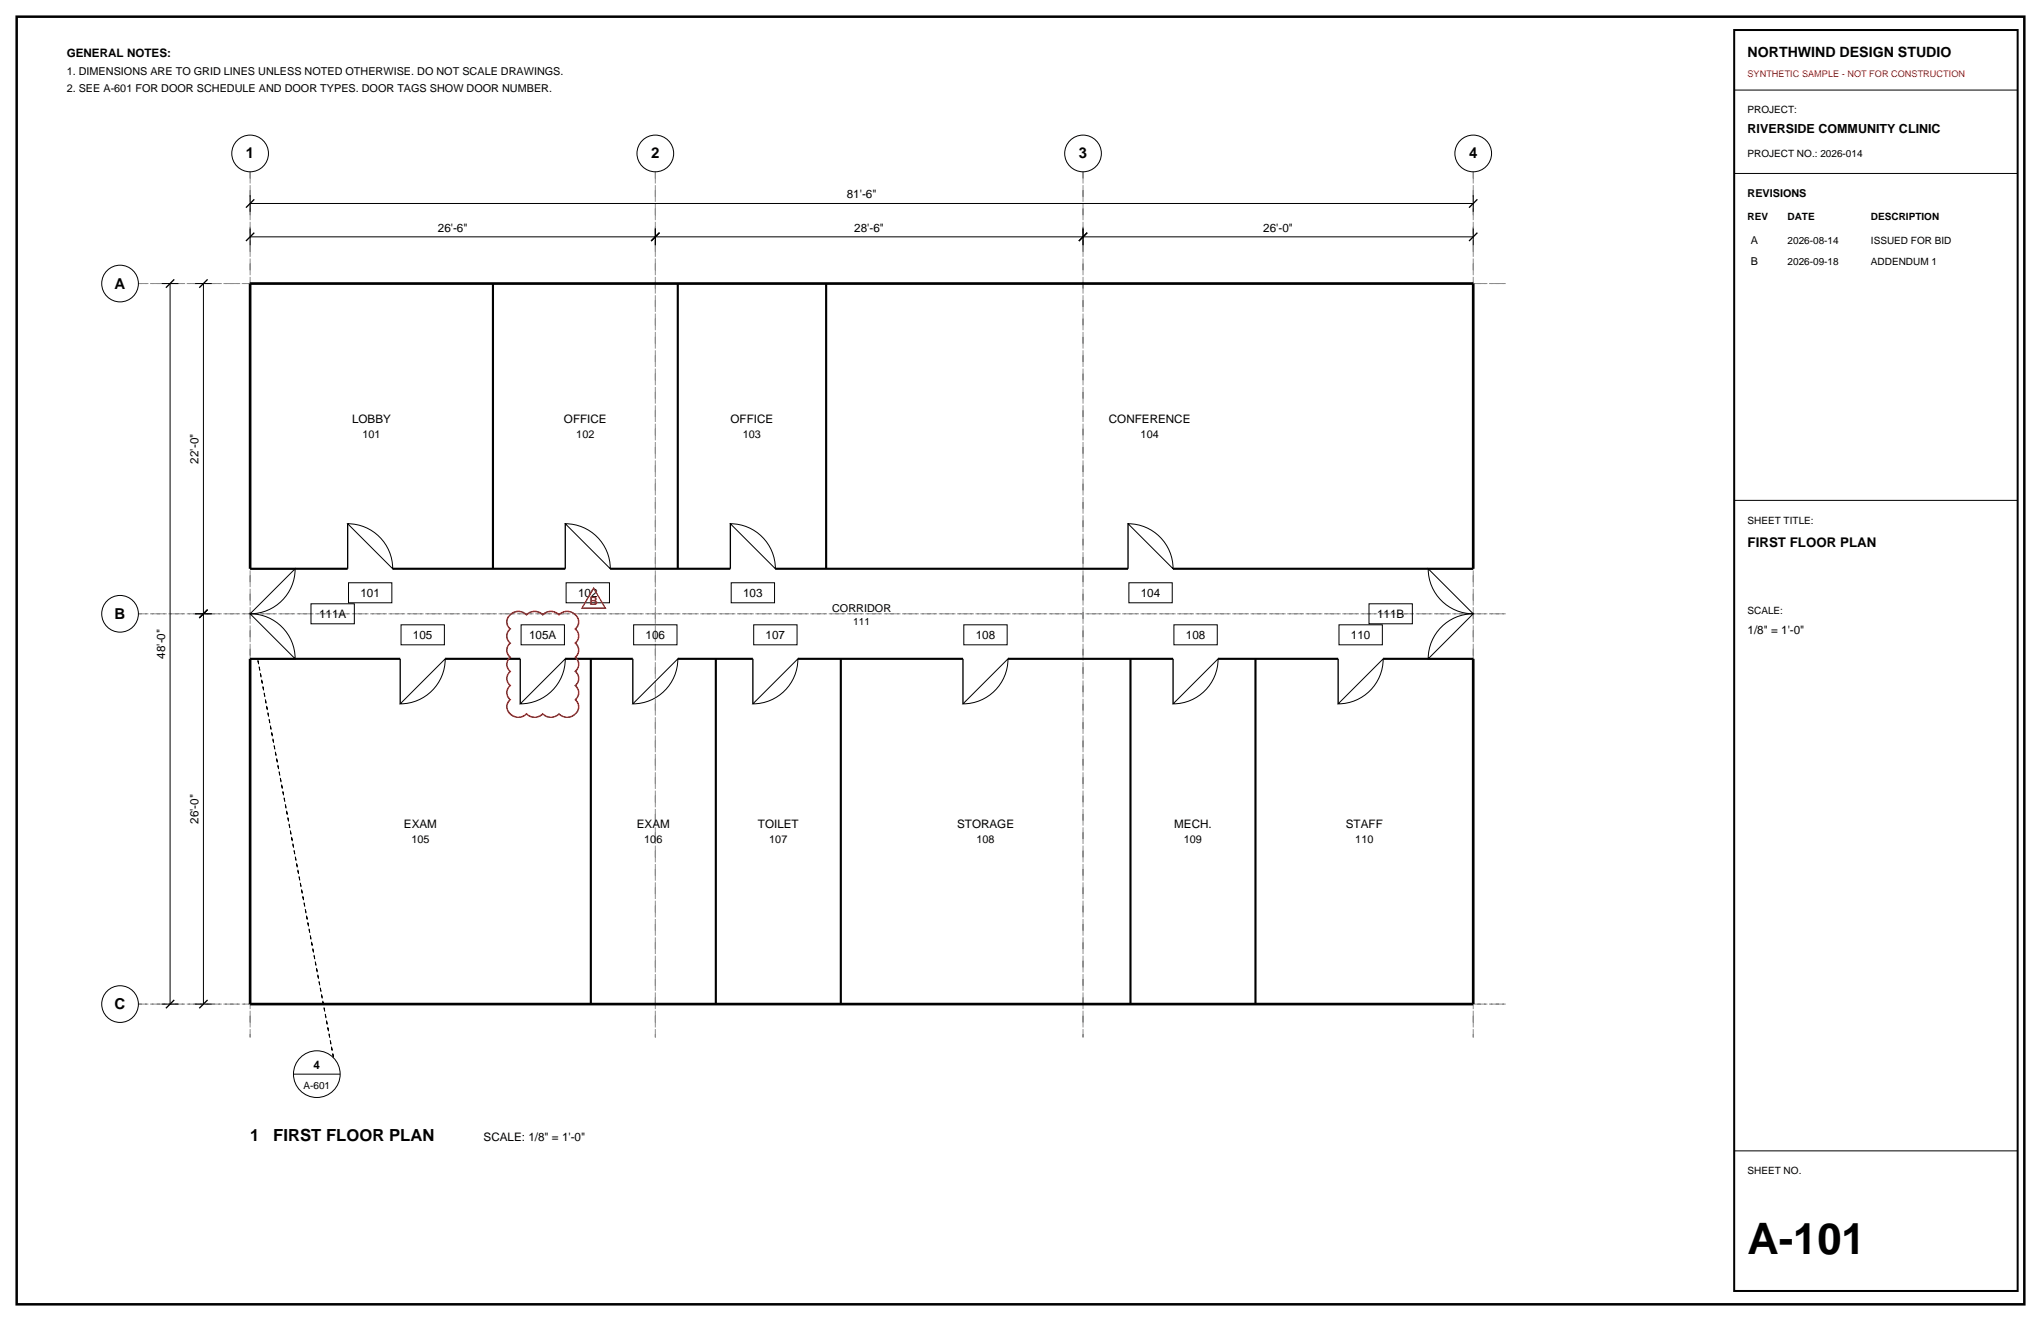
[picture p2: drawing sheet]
<svg xmlns="http://www.w3.org/2000/svg" width="432mm" height="279mm" viewBox="0 0 432 279" stroke-linecap="round" stroke-linejoin="round" font-family="sans-serif">
<path d="M3.5 3.5h424.8v272.4h-424.8z" fill="none" stroke="#000" stroke-width=".53"/>
<path d="M52.9 36.3v183.1zM138.6 36.3v183.1zM229.1 36.3v183.1zM311.7 36.3v183.1zM29.3 60h289.4zM29.3 129.8h289.4zM29.3 212.4h289.4z" fill="none" stroke="#8c8c8c" stroke-width=".21" stroke-dasharray="2.1 .7 .4 .7" stroke-linecap="butt"/>
<g fill="none" stroke="#000" stroke-width=".21">
<path d="M366.9 19.1h60zM366.9 36.7h60zM34.2 60h3.5zM36 60v152.4zM41.3 60h3.5zM43 60v69.8zM52.9 50.1h85.7zM52.9 48.3v3.6zM52.9 43h258.8zM52.9 41.3v3.5zM138.6 48.3v3.6zM138.6 50.1h90.5z"/>
<path d="M229.1 48.3v3.6zM229.1 50.1h82.6zM311.7 48.3v3.6zM311.7 41.3v3.5zM73.6 110.8a9.5 9.5 0 0 1 9.5 9.5zM119.6 110.8a9.5 9.5 0 0 1 9.5 9.5zM154.5 110.8a9.5 9.5 0 0 1 9.5 9.5zM238.7 110.8a9.5 9.5 0 0 1 9.5 9.5zM366.9 105.8h60zM41.3 129.8h3.5zM43 129.8v82.6zM52.9 129.8a9.5 9.5 0 0 1 9.5 9.5z"/>
<path d="M62.4 120.3a9.5 9.5 0 0 1-9.5 9.5zM65.8 127.7h9.2v4.2h-9.2zM73.7 123.3h9.2v4.2h-9.2zM84.8 132.2h9.2v4.2h-9.2zM94.2 139.3a9.5 9.5 0 0 1-9.5 9.6zM110.2 132.2h9.2v4.2h-9.2zM119.6 139.3a9.5 9.5 0 0 1-9.5 9.6zM119.8 123.3h9.1v4.2h-9.1zM134.1 132.2h9.1v4.2h-9.1zM143.4 139.3a9.5 9.5 0 0 1-9.5 9.6zM154.7 123.3h9.2v4.2h-9.2zM159.5 132.2h9.1v4.2h-9.1z"/>
<path d="M168.8 139.3a9.5 9.5 0 0 1-9.5 9.6zM203.9 132.2h9.2v4.2h-9.2zM213.3 139.3a9.5 9.5 0 0 1-9.6 9.6zM238.8 123.3h9.2v4.2h-9.2zM248.4 132.2h9.1v4.2h-9.1zM257.7 139.3a9.5 9.5 0 0 1-9.5 9.6zM283.3 132.2h9.2v4.2h-9.2zM289.6 127.7h9.2v4.2h-9.2zM302.2 120.3l9.5 9.5a9.5 9.5 0 0 1-9.5-9.5zM304.6 133a9.5 9.5 0 0 1 7.1-3.2l-9.5 9.5a9.5 9.5 0 0 1 2.4-6.3zM283.1 148.9l9.5-9.6a9.5 9.5 0 0 1-9.5 9.6zM34.2 212.4h3.5z"/>
<path d="M41.3 212.4h3.5zM62.1 227.2h9.9zM366.9 243.4h60z"/>
<circle cx="52.9" cy="32.5" r="3.9"/>
<circle cx="138.6" cy="32.5" r="3.9"/>
<circle cx="229.1" cy="32.5" r="3.9"/>
<circle cx="311.7" cy="32.5" r="3.9"/>
<circle cx="25.4" cy="60" r="3.9"/>
<circle cx="25.4" cy="129.8" r="3.9"/>
<circle cx="25.4" cy="212.4" r="3.9"/>
<circle cx="67" cy="227.2" r="4.9"/>
</g>
<g fill="none" stroke="#000" stroke-width=".28">
<path d="M52 51l1.8-1.8zM52 43.9l1.8-1.7zM137.8 51l1.7-1.8zM228.2 51l1.8-1.8zM310.8 51l1.8-1.8zM312.6 42.2l-1.8 1.7zM35.1 60.9l1.8-1.8zM42.2 60.9l1.7-1.8zM73.6 110.8v9.5zM119.6 110.8v9.5zM154.5 110.8v9.5zM238.7 110.8v9.5z"/>
<path d="M42.2 130.7l1.7-1.8zM52.9 120.3h9.5zM52.9 139.3h9.5zM84.7 139.3v9.6zM110.1 139.3v9.6zM133.9 139.3v9.6zM159.3 139.3v9.6zM203.7 139.3v9.6zM248.2 139.3v9.6zM283.1 139.3v9.6zM302.2 120.3h9.5zM302.2 139.3h9.5z"/>
<path d="M36.9 211.5l-1.8 1.8zM43.9 211.5l-1.7 1.8z"/>
</g>
<path d="M52.9 60h258.8zM52.9 60v60.3zM311.7 60v60.3zM52.9 139.3v73.1zM311.7 139.3v73.1zM52.9 212.4h258.8z" fill="none" stroke="#000" stroke-width=".56"/>
<g fill="none" stroke="#000" stroke-width=".45">
<path d="M104.3 60v60.3zM143.4 60v60.3zM174.8 60v60.3zM52.9 120.3h20.7zM52.9 139.3h31.8zM83.1 120.3h36.5zM94.2 139.3h15.9zM119.6 139.3h14.3zM125 139.3v73.1zM129.1 120.3h25.4zM143.4 139.3h15.9zM151.4 139.3v73.1z"/>
<path d="M164 120.3h74.7zM168.8 139.3h34.9zM177.9 139.3v73.1zM213.3 139.3h34.9zM239.2 139.3v73.1zM248.2 120.3h63.5zM257.7 139.3h25.4zM265.6 139.3v73.1zM292.6 139.3h19.1z"/>
</g>
<path d="M54.5 139.3l16.1 84.4z" fill="none" stroke="#000" stroke-width=".21" stroke-dasharray=".7 .7" stroke-linecap="butt"/>
<path d="M366.9 6.4h60v266.6h-60z" fill="none" stroke="#000" stroke-width=".42"/>
<path d="M107.9 130a2.41 2.41 0 0 1 3.5 0 2.41 2.41 0 0 1 3.4 0 2.41 2.41 0 0 1 3.5 0 2.39 2.39 0 0 1 2.8-.4 2.39 2.39 0 0 1 1.3 2.5l-.7 .9a1.91 1.91 0 0 1 0 3 1.91 1.91 0 0 1 0 3 1.91 1.91 0 0 1 0 3 1.91 1.91 0 0 1 0 3 1.91 1.91 0 0 1 0 3 2.23 2.23 0 0 1 .2 2.8 2.23 2.23 0 0 1-2.7 .8l-.9-.6a2.41 2.41 0 0 1-3.5 0 2.41 2.41 0 0 1-3.4 0 2.39 2.39 0 0 1-2.8 .5 2.39 2.39 0 0 1-1.3-2.5l.6-1a1.91 1.91 0 0 1 0-3 1.91 1.91 0 0 1 0-3 1.91 1.91 0 0 1 0-3 1.91 1.91 0 0 1 0-3 1.91 1.91 0 0 1 0-3 1.91 1.91 0 0 1 0-3z" fill="none" stroke="#d90d0d" stroke-width=".32"/>
<path d="M125.6 124.4l2.5 4.2h-5z" fill="none" stroke="#d90d0d" stroke-width=".28"/>
<text font-size="9.2" x="369.7" y="265.3">A-101</text>
<g font-size="3.5">
<text x="52.9" y="241.3">1</text>
<text x="57.8" y="241.3">FIRST FLOOR PLAN</text>
</g>
<g font-size="3.2">
<text x="52" y="33.5">1</text>
<text x="137.8" y="33.5">2</text>
<text x="228.2" y="33.5">3</text>
<text x="310.8" y="33.5">4</text>
<text x="24.3" y="61">A</text>
<text x="24.3" y="130.9">B</text>
<text x="24.3" y="213.4">C</text>
</g>
<text font-size="3" x="369.7" y="12">NORTHWIND DESIGN STUDIO</text>
<text font-size="2.8" x="369.7" y="115.7">FIRST FLOOR PLAN</text>
<text font-size="2.6" x="369.7" y="28.2">RIVERSIDE COMMUNITY CLINIC</text>
<g font-size="2.5">
<text x="14.1" y="12">GENERAL NOTES:</text>
<text x="179.2" y="42">81'-6&quot;</text>
<text x="92.6" y="49">26'-6&quot;</text>
<text x="180.7" y="49">28'-6&quot;</text>
<text x="267.3" y="49">26'-0&quot;</text>
<text x="74.5" y="89.4">LOBBY</text>
<text x="119.3" y="89.4">OFFICE</text>
<text x="154.6" y="89.4">OFFICE</text>
<text x="234.6" y="89.4">CONFERENCE</text>
<text x="42" y="98" transform="rotate(-90 42 98)">22'-0&quot;</text>
<text x="67.5" y="130.7">111A</text>
<text x="76.3" y="126.3">101</text>
<text x="122.3" y="126.3">102</text>
<text x="157.2" y="126.3">103</text>
<text x="241.4" y="126.3">104</text>
<text x="291.3" y="130.7">111B</text>
<text x="87.4" y="135.1">105</text>
<text x="111.9" y="135.1">105A</text>
<text x="136.6" y="135.1">106</text>
<text x="162" y="135.1">107</text>
<text x="206.4" y="135.1">108</text>
<text x="250.9" y="135.1">108</text>
<text x="285.8" y="135.1">110</text>
<text x="369.7" y="134.1">1/8&quot; = 1'-0&quot;</text>
<text x="34.9" y="139.3" transform="rotate(-90 34.9 139.3)">48'-0&quot;</text>
<text x="42" y="174.2" transform="rotate(-90 42 174.2)">26'-0&quot;</text>
<text x="85.5" y="175.2">EXAM</text>
<text x="134.7" y="175.2">EXAM</text>
<text x="160.3" y="175.2">TOILET</text>
<text x="202.5" y="175.2">STORAGE</text>
<text x="248.4" y="175.2">MECH.</text>
<text x="284.7" y="175.2">STAFF</text>
<text x="66.3" y="226.1">4</text>
<text x="102.3" y="241.3">SCALE: 1/8&quot; = 1'-0&quot;</text>
</g>
<text font-size="2.5" fill="#d90d0d" x="124.7" y="127.9">B</text>
<g font-size="2.3">
<text x="14.1" y="15.9">1. DIMENSIONS ARE TO GRID LINES UNLESS NOTED OTHERWISE. DO NOT SCALE DRAWINGS.</text>
<text x="14.1" y="19.4">2. SEE A-601 FOR DOOR SCHEDULE AND DOOR TYPES. DOOR TAGS SHOW DOOR NUMBER.</text>
<text x="369.7" y="41.6">REVISIONS</text>
<text x="370.4" y="51.5">A</text>
<text x="370.4" y="56.1">B</text>
<text x="76.7" y="92.6">101</text>
<text x="121.9" y="92.6">102</text>
<text x="157.2" y="92.6">103</text>
<text x="241.3" y="92.6">104</text>
<text x="176.1" y="129.5">CORRIDOR</text>
<text x="87" y="178.3">105</text>
<text x="136.3" y="178.3">106</text>
<text x="162.8" y="178.3">107</text>
<text x="206.6" y="178.3">108</text>
<text x="250.5" y="178.3">109</text>
<text x="286.7" y="178.3">110</text>
</g>
<g font-size="2.1">
<text x="369.7" y="24">PROJECT:</text>
<text x="369.7" y="33.2">PROJECT NO.: 2026-014</text>
<text x="369.7" y="46.6">REV</text>
<text x="378.2" y="46.6">DATE</text>
<text x="395.8" y="46.6">DESCRIPTION</text>
<text x="378.2" y="51.5">2026-08-14</text>
<text x="395.8" y="51.5">ISSUED FOR BID</text>
<text x="378.2" y="56.1">2026-09-18</text>
<text x="395.8" y="56.1">ADDENDUM 1</text>
<text x="369.7" y="110.8">SHEET TITLE:</text>
<text x="369.7" y="129.8">SCALE:</text>
<text x="180.5" y="132.3">111</text>
<text x="64.2" y="230.4">A-601</text>
<text x="369.7" y="248.4">SHEET NO.</text>
</g>
<text font-size="1.9" fill="#d90d0d" x="369.7" y="16.2">SYNTHETIC SAMPLE - NOT FOR CONSTRUCTION</text>
</svg>
